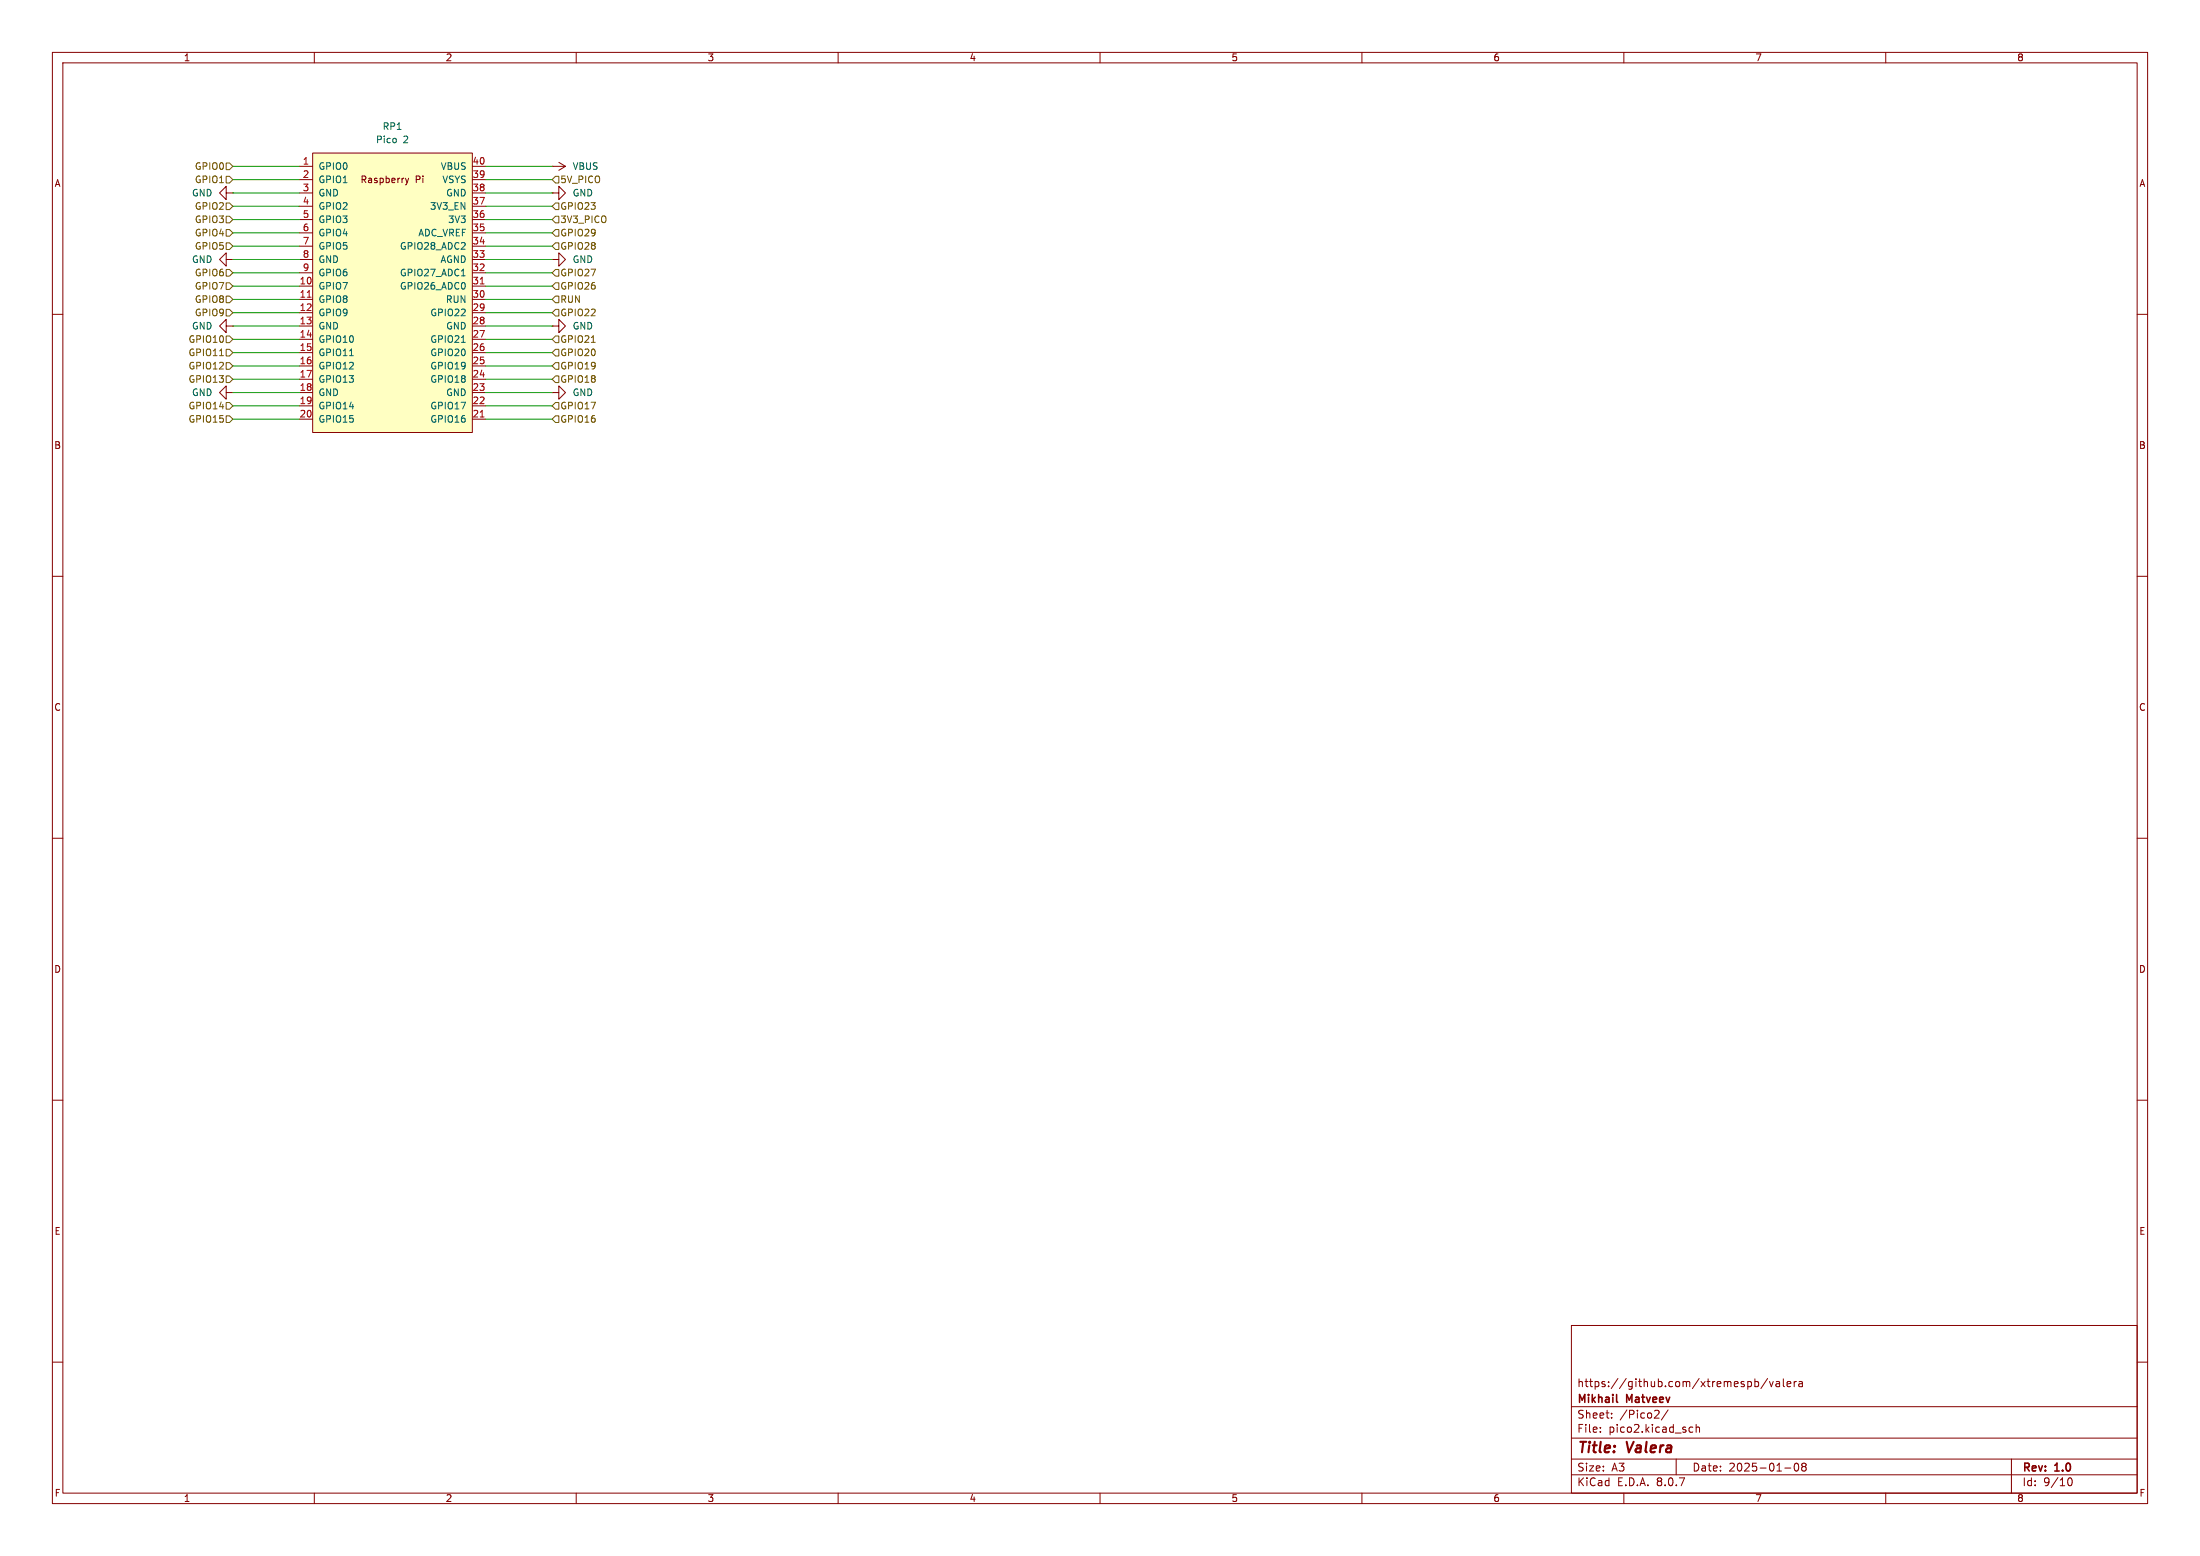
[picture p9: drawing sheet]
<svg xmlns="http://www.w3.org/2000/svg" width="420mm" height="297mm" viewBox="0 0 420 297" stroke-linecap="round" stroke-linejoin="round" font-family="sans-serif">
<g fill="none" stroke="#840000" stroke-width=".19">
<path d="M10 10h400v277h-400zM12 12h396v273h-396zM60 10v2M110 10v2M160 10v2M210 10v2M260 10v2M310 10v2M360 10v2M43.2 36.8v-1.2l-1.3 1.2 1.3 1.3v-1.3h1.2M44.4 36.8h.1M105.4 31.8h.1"/>
<path d="M105.4 36.8h1.3v-1.2l1.2 1.2-1.2 1.3v-1.3M105.4 36.8h.1M105.4 31.8h2.5M106.7 31l1.2 .8M107.9 31.8l-1.2 .7M43.2 49.5v-1.2l-1.3 1.2 1.3 1.3v-1.3h1.2M44.4 49.5h.1M105.4 49.5h1.3v-1.2l1.2 1.2-1.2 1.3v-1.3M105.4 49.5h.1M10 60h2M43.2 62.2v-1.2l-1.3 1.2 1.3 1.3v-1.3h1.2M44.4 62.2h.1"/>
<path d="M105.4 74.9h1.3v-1.2l1.2 1.2-1.2 1.3v-1.3M105.4 74.9h.1M105.4 62.2h1.3v-1.2l1.2 1.2-1.2 1.3v-1.3M105.4 62.2h.1M408 60h2M10 110h2M408 110h2M10 160h2M408 160h2M10 210h2M408 210h2M300 253h108v32h-108z"/>
<path d="M10 260h2M300 278.5h108M300 274.5h108M300 268.5h108M305.5 273.2v.2M305.5 272.5v.1M307.7 270.5v.2M307.7 269.8v.1M316.1 269.2l.5 .1 .1 .3-.9 1.1h.9M318.4 269.1l-1.2 1.9M320 278.5v3M322.5 273.2l.2 .2 .5-.1"/>
<path d="M323.2 272.5l-.5-.1-.2 .1M323.8 272.5l.2-.1 .4 .1v.9M323.8 271.9v1.5M335 263.8l.4-.1 .3 .3-.1 .6h-.6M335 263.2v1.5M337.4 263.1l-1.2 1.9M337.8 263.7l.4 1 .3-1M339.1 263.8h.6v.9M339.7 264l-.5 .1a.29 .29 0 0 0-.2 .3 .29 .29 0 0 0 .2 .3l.5-.1M340.4 263.2v1.3l.3 .2M341.2 264.2l.7-.2-.1-.2-.4-.1-.2 .2v.7h.6M342.5 263.7v1"/>
<path d="M342.7 279.4l.2-.1a.8 .8 0 0 1 .5 .7 .8 .8 0 0 1-.5 .8l-.2-.2-.2-.4zM342.9 263.7l-.2 .1-.2 .2M343.4 263.8h.6l.1 .9M344.1 264l-.5 .1a.29 .29 0 0 0-.2 .3 .29 .29 0 0 0 .2 .3l.5-.1M344.2 279.9l-.3-.3 .3-.3 .5 .1 .1 .2-.3 .3M344.2 279.9l-.3 .3 .1 .4 .2 .2 .5-.1 .1-.2-.1-.4-.2-.2M344.2 279.9h.3M384 278.5v6.5M408 260h2M60 285v2M110 285v2M160 285v2"/>
<path d="M210 285v2M260 285v2M300 281.5h108M310 285v2M340.7 280.2h1.2M360 285v2M394.7 282.7l.2-.5 .2-.1a.8 .8 0 0 1 .5 .7 .8 .8 0 0 1-.5 .8l-.2-.2-.2-.4"/>
</g>
<path d="M308.6 267.5l.2 .2" fill="none" stroke="#840000" stroke-width=".3"/>
<path d="M59.7 29.2h30.5v53.4h-30.5z" fill="#ffffc2"/>
<g fill="none" stroke="#840000" stroke-width=".19">
<path d="M57.1 31.8h2.6M57.1 34.3h2.6M57.1 36.8h2.6M57.1 39.4h2.6M59.7 29.2h30.5v53.4h-30.5zM77.4 34l.3 .9M77.7 34.9l-.3 .4M78 34l-.3 .9M90.2 31.8h2.5M90.2 34.3h2.5M90.2 36.8h2.5M90.2 39.4h2.5"/>
<path d="M57.1 54.6h2.6M57.1 57.2h2.6M57.1 59.7h2.6M57.1 52.1h2.6M57.1 49.5h2.6M57.1 47h2.6M57.1 44.5h2.6M57.1 41.9h2.6M90.2 54.6h2.5M90.2 57.2h2.5M90.2 59.7h2.5M90.2 52.1h2.5"/>
<path d="M90.2 49.5h2.5M90.2 47h2.5M90.2 44.5h2.5M90.2 41.9h2.5M43.2 74.9v-1.2l-1.3 1.2 1.3 1.3v-1.3h1.2M44.4 74.9h.1M57.1 62.2h2.6M57.1 64.8h2.6M57.1 67.3h2.6M57.1 69.9h2.6M57.1 72.4h2.6M57.1 74.9h2.6"/>
<path d="M57.1 77.5h2.6M90.2 62.2h2.5M90.2 64.8h2.5M90.2 67.3h2.5M90.2 69.9h2.5M90.2 72.4h2.5M90.2 74.9h2.5M90.2 77.5h2.5M57.1 80h2.6M90.2 80h2.5"/>
</g>
<path d="M58.7 56.7h.7M91.7 54.2h.7M91.7 79.6h.7" fill="none" stroke="#a90000" stroke-width=".19"/>
<path d="M88.1 52.6h.7M66.7 67.9h.8M88.1 65.3h.7" fill="none" stroke="#006464" stroke-width=".19"/>
<g fill="none" stroke="#725600" stroke-width=".19">
<path d="M43.2 31.1h.6l.6 .7-.6 .6h-.6zM43.2 33.7h.6l.6 .6-.6 .6h-.6zM43.2 38.7h.6l.6 .7-.6 .6h-.6zM106 33.7h.7v1.2h-.7l-.6-.6zM106 38.7h.7v1.3h-.7l-.6-.6zM43.2 43.8h.6l.6 .7-.6 .6h-.6zM43.2 41.3h.6l.6 .6-.6 .6h-.6zM43.2 46.4h.6l.6 .6-.6 .6h-.6zM43.2 56.5h.6l.6 .7-.6 .6h-.6zM43.2 51.4h.6l.6 .7-.6 .6h-.6zM43.2 54h.6l.6 .6-.6 .6h-.6zM43.2 59.1h.6l.6 .6-.6 .6h-.6z"/>
<path d="M106 43.8h.7v1.3h-.7l-.6-.6zM106 46.4h.7v1.2h-.7l-.6-.6zM106 59.1h.7v1.2h-.7l-.6-.6zM106 54h.7v1.2h-.7l-.6-.6zM106 51.4h.7v1.3h-.7l-.6-.6zM106 56.5h.7v1.3h-.7l-.6-.6zM106 41.3h.7v1.2h-.7l-.6-.6zM41.9 67.9h.7M43.2 79.4h.6l.6 .6-.6 .6h-.6zM43.2 66.7h.6l.6 .6-.6 .6h-.6zM43.2 69.2h.6l.6 .7-.6 .6h-.6zM43.2 64.1h.6l.6 .7-.6 .6h-.6z"/>
<path d="M43.2 71.8h.6l.6 .6-.6 .6h-.6zM43.2 76.8h.6l.6 .7-.6 .6h-.6zM106 64.1h.7v1.3h-.7l-.6-.6zM106 66.7h.7v1.2h-.7l-.6-.6zM106 69.2h.7v1.3h-.7l-.6-.6zM106 79.4h.7v1.2h-.7l-.6-.6zM106 76.8h.7v1.3h-.7l-.6-.6zM106 71.8h.7v1.2h-.7l-.6-.6zM112.9 65.3h.7"/>
</g>
<g fill="none" stroke="#009600" stroke-width=".19">
<path d="M44.4 31.8h12.7M44.4 36.8h12.7M44.4 39.4h12.7M44.4 34.3h12.7M92.7 31.8h12.7M92.7 36.8h12.7M92.7 39.4h12.7M92.7 34.3h12.7M44.4 54.6h12.7M44.4 52.1h12.7M44.4 59.7h12.7M44.4 57.2h12.7"/>
<path d="M44.4 41.9h12.7M44.4 49.5h12.7M44.4 44.5h12.7M44.4 47h12.7M92.7 54.6h12.7M92.7 52.1h12.7M92.7 59.7h12.7M92.7 57.2h12.7M92.7 41.9h12.7M92.7 49.5h12.7M92.7 44.5h12.7M92.7 47h12.7"/>
<path d="M44.4 77.5h12.7M44.4 62.2h12.7M44.4 69.9h12.7M44.4 74.9h12.7M44.4 72.4h12.7M44.4 67.3h12.7M44.4 64.8h12.7M92.7 77.5h12.7M92.7 62.2h12.7M92.7 69.9h12.7M92.7 74.9h12.7M92.7 72.4h12.7"/>
<path d="M92.7 67.3h12.7M92.7 64.8h12.7M44.4 80h12.7M92.7 80h12.7"/>
</g>
<g font-size="2.8" fill="#840000">
<text x="301" y="277.9">Title:</text>
<text x="310.6" y="277.9">Valera</text>
</g>
<g font-size="2.1" fill="#840000">
<text x="301" y="268.2">Mikhail</text>
<text x="301" y="265">https://github.com/xtremespb/valera</text>
<text x="310.6" y="268.2">Matveev</text>
<text x="301" y="273.7">File:</text>
<text x="301" y="271">Sheet:</text>
<text x="307.1" y="273.7">pico2.kicad_sch</text>
<text x="309.2" y="271">/Pico2/</text>
<text x="301" y="281.1">Size:</text>
<text x="307.6" y="281.1">A3</text>
<text x="323" y="281.1">Date:</text>
<text x="330" y="281.1">2025-01-08</text>
<text x="386" y="281.3">Rev:</text>
<text x="392.4" y="281.3">1.0</text>
<text x="301" y="283.9">KiCad</text>
<text x="308.7" y="283.9">E.D.A.</text>
<text x="316.3" y="283.9">8.0.7</text>
<text x="386" y="283.9">Id:</text>
<text x="390.1" y="283.9">9/10</text>
</g>
<g font-size="1.8" fill="#840000">
<text x="35" y="11.9">1</text>
<text x="85" y="11.9">2</text>
<text x="135" y="11.9">3</text>
<text x="185" y="11.9">4</text>
<text x="235" y="11.9">5</text>
<text x="285" y="11.9">6</text>
<text x="335" y="11.9">7</text>
<text x="385" y="11.9">8</text>
<text x="10.3" y="35.9">A</text>
<text x="68.7" y="35.2">Raspberry</text>
<text x="79.3" y="35.2">Pi</text>
<text x="408.3" y="35.9">A</text>
<text x="10.3" y="85.9">B</text>
<text x="408.2" y="85.9">B</text>
<text x="10.3" y="135.9">C</text>
<text x="408.2" y="135.9">C</text>
<text x="10.3" y="185.9">D</text>
<text x="408.2" y="185.9">D</text>
<text x="10.3" y="235.9">E</text>
<text x="408.3" y="235.9">E</text>
<text x="10.3" y="285.9">F</text>
<text x="35" y="286.9">1</text>
<text x="85" y="286.9">2</text>
<text x="135" y="286.9">3</text>
<text x="185" y="286.9">4</text>
<text x="235" y="286.9">5</text>
<text x="285" y="286.9">6</text>
<text x="335" y="286.9">7</text>
<text x="385" y="286.9">8</text>
<text x="408.3" y="285.9">F</text>
</g>
<g font-size="1.8" fill="#006464">
<text x="71.7" y="27.5">Pico</text>
<text x="73" y="25">RP1</text>
<text x="77" y="27.5">2</text>
<text x="60.7" y="32.6">GPIO0</text>
<text x="60.7" y="35.2">GPIO1</text>
<text x="84.1" y="32.6">VBUS</text>
<text x="84.4" y="35.2">VSYS</text>
<text x="109.2" y="32.6">VBUS</text>
<text x="36.6" y="37.7">GND</text>
<text x="60.7" y="37.7">GND</text>
<text x="60.7" y="40.2">GPIO2</text>
<text x="82" y="40.2">3V3_EN</text>
<text x="85.1" y="37.7">GND</text>
<text x="109.2" y="37.7">GND</text>
<text x="60.7" y="42.8">GPIO3</text>
<text x="60.7" y="45.3">GPIO4</text>
<text x="60.7" y="47.9">GPIO5</text>
<text x="76.3" y="47.9">GPIO28_ADC2</text>
<text x="79.8" y="45.3">ADC_VREF</text>
<text x="85.4" y="42.8">3V3</text>
<text x="36.6" y="50.4">GND</text>
<text x="60.7" y="50.4">GND</text>
<text x="60.7" y="52.9">GPIO6</text>
<text x="76.3" y="52.9">GPIO27_ADC1</text>
<text x="84" y="50.4">AGND</text>
<text x="109.2" y="50.4">GND</text>
<text x="60.7" y="55.5">GPIO7</text>
<text x="60.7" y="58">GPIO8</text>
<text x="76.3" y="55.5">GPIO26_ADC0</text>
<text x="85" y="58">RUN</text>
<text x="36.6" y="63.1">GND</text>
<text x="60.7" y="60.6">GPIO9</text>
<text x="60.7" y="63.1">GND</text>
<text x="60.7" y="65.6">GPIO10</text>
<text x="82.1" y="65.6">GPIO21</text>
<text x="82.1" y="60.6">GPIO22</text>
<text x="85.1" y="63.1">GND</text>
<text x="109.2" y="63.1">GND</text>
<text x="60.7" y="68.2">GPIO11</text>
<text x="60.7" y="70.7">GPIO12</text>
<text x="82.1" y="70.7">GPIO19</text>
<text x="82.1" y="68.2">GPIO20</text>
<text x="36.6" y="75.8">GND</text>
<text x="60.7" y="73.3">GPIO13</text>
<text x="60.7" y="75.8">GND</text>
<text x="82.1" y="73.3">GPIO18</text>
<text x="85.1" y="75.8">GND</text>
<text x="109.2" y="75.8">GND</text>
<text x="60.7" y="78.3">GPIO14</text>
<text x="60.7" y="80.9">GPIO15</text>
<text x="82.1" y="80.9">GPIO16</text>
<text x="82.1" y="78.3">GPIO17</text>
</g>
<g font-size="1.8" fill="#725600">
<text x="37.1" y="32.6">GPIO0</text>
<text x="37.1" y="35.2">GPIO1</text>
<text x="106.9" y="35.2">5V_PICO</text>
<text x="37.1" y="40.2">GPIO2</text>
<text x="106.9" y="40.2">GPIO23</text>
<text x="37.1" y="45.3">GPIO4</text>
<text x="37.1" y="42.8">GPIO3</text>
<text x="37.1" y="47.9">GPIO5</text>
<text x="106.9" y="45.3">GPIO29</text>
<text x="106.9" y="47.9">GPIO28</text>
<text x="106.9" y="42.8">3V3_PICO</text>
<text x="37.1" y="52.9">GPIO6</text>
<text x="106.9" y="52.9">GPIO27</text>
<text x="37.1" y="58">GPIO8</text>
<text x="37.1" y="55.5">GPIO7</text>
<text x="106.9" y="55.5">GPIO26</text>
<text x="106.9" y="58">RUN</text>
<text x="35.9" y="65.6">GPIO10</text>
<text x="37.1" y="60.6">GPIO9</text>
<text x="106.9" y="60.6">GPIO22</text>
<text x="106.9" y="65.6">GPIO21</text>
<text x="35.9" y="68.2">GPIO11</text>
<text x="35.9" y="70.7">GPIO12</text>
<text x="106.9" y="68.2">GPIO20</text>
<text x="106.9" y="70.7">GPIO19</text>
<text x="35.9" y="73.3">GPIO13</text>
<text x="106.9" y="73.3">GPIO18</text>
<text x="35.9" y="80.9">GPIO15</text>
<text x="35.9" y="78.3">GPIO14</text>
<text x="106.9" y="80.9">GPIO16</text>
<text x="106.9" y="78.3">GPIO17</text>
</g>
<g font-size="1.8" fill="#a90000">
<text x="57.7" y="31.5">1</text>
<text x="57.7" y="34">2</text>
<text x="90.1" y="34">39</text>
<text x="90.1" y="31.5">40</text>
<text x="57.7" y="36.6">3</text>
<text x="57.7" y="39.1">4</text>
<text x="57.7" y="41.7">5</text>
<text x="90.1" y="41.7">36</text>
<text x="90.1" y="39.1">37</text>
<text x="90.1" y="36.6">38</text>
<text x="57.7" y="44.2">6</text>
<text x="57.7" y="46.7">7</text>
<text x="90.1" y="46.7">34</text>
<text x="90.1" y="44.2">35</text>
<text x="57.7" y="49.3">8</text>
<text x="57.7" y="51.8">9</text>
<text x="90.1" y="51.8">32</text>
<text x="90.1" y="49.3">33</text>
<text x="57.1" y="54.4">10</text>
<text x="57.1" y="56.9">11</text>
<text x="57.1" y="59.4">12</text>
<text x="90.1" y="59.4">29</text>
<text x="90.1" y="56.9">30</text>
<text x="90.1" y="54.4">31</text>
<text x="57.1" y="62">13</text>
<text x="57.1" y="64.5">14</text>
<text x="90.1" y="64.5">27</text>
<text x="90.1" y="62">28</text>
<text x="57.1" y="67.1">15</text>
<text x="57.1" y="69.6">16</text>
<text x="90.1" y="69.6">25</text>
<text x="90.1" y="67.1">26</text>
<text x="57.1" y="72.1">17</text>
<text x="57.1" y="74.7">18</text>
<text x="57.1" y="77.2">19</text>
<text x="90.1" y="77.2">22</text>
<text x="90.1" y="74.7">23</text>
<text x="90.1" y="72.1">24</text>
<text x="57.1" y="79.8">20</text>
<text x="90.1" y="79.8">21</text>
</g>
</svg>
